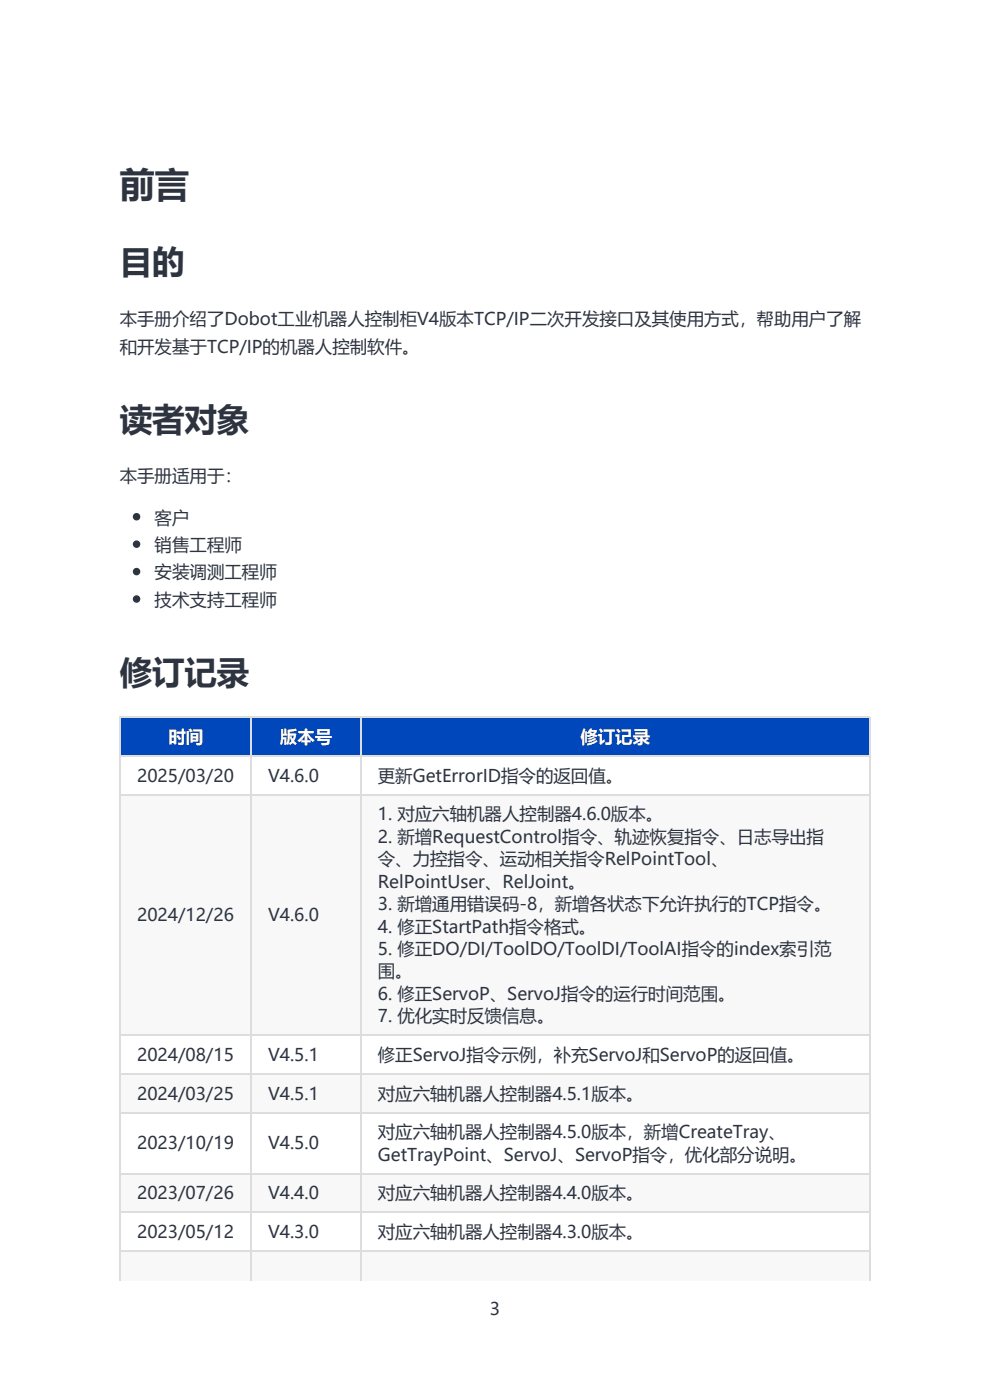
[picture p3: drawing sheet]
<svg xmlns="http://www.w3.org/2000/svg" width="210mm" height="297mm" viewBox="0 0 210 297" stroke-linecap="round" stroke-linejoin="round" font-family="sans-serif">
<path d="M25.4 152.1h27.8v8.2h-27.8z" fill="#0047bb"/>
<path d="M53.2 152.1h23.2v8.2h-23.2z" fill="#fff"/>
<path d="M53.2 152.1h23.2v8.2h-23.2z" fill="#0047bb"/>
<path d="M76.4 152.1h107.9v8.2h-107.9z" fill="#fff"/>
<path d="M76.4 152.1h107.9v8.2h-107.9z" fill="#0047bb"/>
<g fill="#fff">
<path d="M25.4 160.3h27.8v8.2h-27.8z"/>
<path d="M53.2 160.3h23.2v8.2h-23.2z"/>
<path d="M76.4 160.3h107.9v8.2h-107.9z"/>
</g>
<g fill="#f8f8f8">
<path d="M25.4 168.5h27.8v51h-27.8z"/>
<path d="M53.2 168.5h23.2v51h-23.2z"/>
<path d="M76.4 168.5h107.9v51h-107.9z"/>
</g>
<g fill="#fff">
<path d="M25.4 219.5h27.8v8.2h-27.8z"/>
<path d="M53.2 219.5h23.2v8.2h-23.2z"/>
<path d="M76.4 219.5h107.9v8.2h-107.9z"/>
</g>
<g fill="#f8f8f8">
<path d="M25.4 227.7h27.8v8.2h-27.8z"/>
<path d="M53.2 227.7h23.2v8.2h-23.2z"/>
<path d="M76.4 227.7h107.9v8.2h-107.9z"/>
</g>
<g fill="#fff">
<path d="M25.4 235.9h27.8v13h-27.8z"/>
<path d="M53.2 235.9h23.2v13h-23.2z"/>
<path d="M76.4 235.9h107.9v13h-107.9z"/>
</g>
<g fill="#f8f8f8">
<path d="M25.4 248.9h27.8v8.2h-27.8z"/>
<path d="M53.2 248.9h23.2v8.2h-23.2z"/>
<path d="M76.4 248.9h107.9v8.2h-107.9z"/>
</g>
<g fill="#fff">
<path d="M25.4 257.1h27.8v8.2h-27.8z"/>
<path d="M53.2 257.1h23.2v8.2h-23.2z"/>
<path d="M76.4 257.1h107.9v8.2h-107.9z"/>
</g>
<g fill="#f8f8f8">
<path d="M25.4 265.3h27.8v6.4h-27.8z"/>
<path d="M53.2 265.3h23.2v6.4h-23.2z"/>
<path d="M76.4 265.3h107.9v6.4h-107.9z"/>
</g>
<g fill="none" stroke="#ddd" stroke-width=".26">
<path d="M25.4 152.2h159.2M25.5 152.1v119.6M53.3 152.1v119.6M76.6 152.1v119.6M184.5 152.1v119.6M25.4 168.6h159.2M25.4 160.4h159.2M25.4 219.6h159.2M25.4 236h159.2M25.4 227.8h159.2M25.4 257.2h159.2M25.4 249h159.2"/>
<path d="M25.4 265.4h159.2"/>
</g>
<g fill="#2d3440" stroke="#2d3440" stroke-width=".26">
<circle cx="29" cy="109.6" r=".66"/>
<circle cx="29" cy="115.4" r=".66"/>
<circle cx="29" cy="121.3" r=".66"/>
<circle cx="29" cy="127.1" r=".66"/>
</g>
<text font-size="7.4" fill="#2d3440" x="25.4" y="41.8">前言</text>
<g font-size="6.9" fill="#2d3440">
<text x="25.4" y="57.9">目的</text>
<text x="25.4" y="91.5">读者对象</text>
<text x="25.4" y="145.2">修订记录</text>
</g>
<g font-size="3.7" fill="#2d3440">
<text x="25.4" y="69">本手册介绍了Dobot工业机器人控制柜V4版本TCP/IP二次开发接口及其使用方式，帮助用户了解</text>
<text x="25.4" y="74.8">和开发基于TCP/IP的机器人控制软件。</text>
<text x="25.4" y="102.3">本手册适用于：</text>
<text x="32.8" y="111.1">客户</text>
<text x="32.8" y="116.9">销售工程师</text>
<text x="32.8" y="122.7">安装调测工程师</text>
<text x="32.8" y="128.5">技术支持工程师</text>
<text x="29.1" y="165.8">2025/03/20</text>
<text x="56.9" y="165.8">V4.6.0</text>
<text x="80.1" y="165.8">更新GetErrorID指令的返回值。</text>
<text x="80.1" y="174">1. 对应六轴机器人控制器4.6.0版本。</text>
<text x="80.1" y="178.8">2. 新增RequestControl指令、轨迹恢复指令、日志导出指</text>
<text x="80.1" y="183.5">令、力控指令、运动相关指令RelPointTool、</text>
<text x="80.1" y="188.3">RelPointUser、RelJoint。</text>
<text x="29.1" y="195.4">2024/12/26</text>
<text x="56.9" y="195.4">V4.6.0</text>
<text x="80.1" y="193.1">3. 新增通用错误码-8，新增各状态下允许执行的TCP指令。</text>
<text x="80.1" y="197.8">4. 修正StartPath指令格式。</text>
<text x="80.1" y="202.6">5. 修正DO/DI/ToolDO/ToolDI/ToolAI指令的index索引范</text>
<text x="80.1" y="207.3">围。</text>
<text x="80.1" y="212.1">6. 修正ServoP、ServoJ指令的运行时间范围。</text>
<text x="80.1" y="216.9">7. 优化实时反馈信息。</text>
<text x="29.1" y="225.1">2024/08/15</text>
<text x="56.9" y="225.1">V4.5.1</text>
<text x="80.1" y="225.1">修正ServoJ指令示例，补充ServoJ和ServoP的返回值。</text>
<text x="29.1" y="233.3">2024/03/25</text>
<text x="56.9" y="233.3">V4.5.1</text>
<text x="80.1" y="233.3">对应六轴机器人控制器4.5.1版本。</text>
<text x="29.1" y="243.8">2023/10/19</text>
<text x="56.9" y="243.8">V4.5.0</text>
<text x="80.1" y="241.5">对应六轴机器人控制器4.5.0版本，新增CreateTray、</text>
<text x="80.1" y="246.2">GetTrayPoint、ServoJ、ServoP指令，优化部分说明。</text>
<text x="29.1" y="254.4">2023/07/26</text>
<text x="56.9" y="254.4">V4.4.0</text>
<text x="80.1" y="254.4">对应六轴机器人控制器4.4.0版本。</text>
<text x="29.1" y="262.6">2023/05/12</text>
<text x="56.9" y="262.6">V4.3.0</text>
<text x="80.1" y="262.6">对应六轴机器人控制器4.3.0版本。</text>
<text x="103.9" y="279">3</text>
</g>
<g font-size="3.7" fill="#fff">
<text x="35.7" y="157.6">时间</text>
<text x="59.4" y="157.6">版本号</text>
<text x="123.1" y="157.6">修订记录</text>
</g>
</svg>
